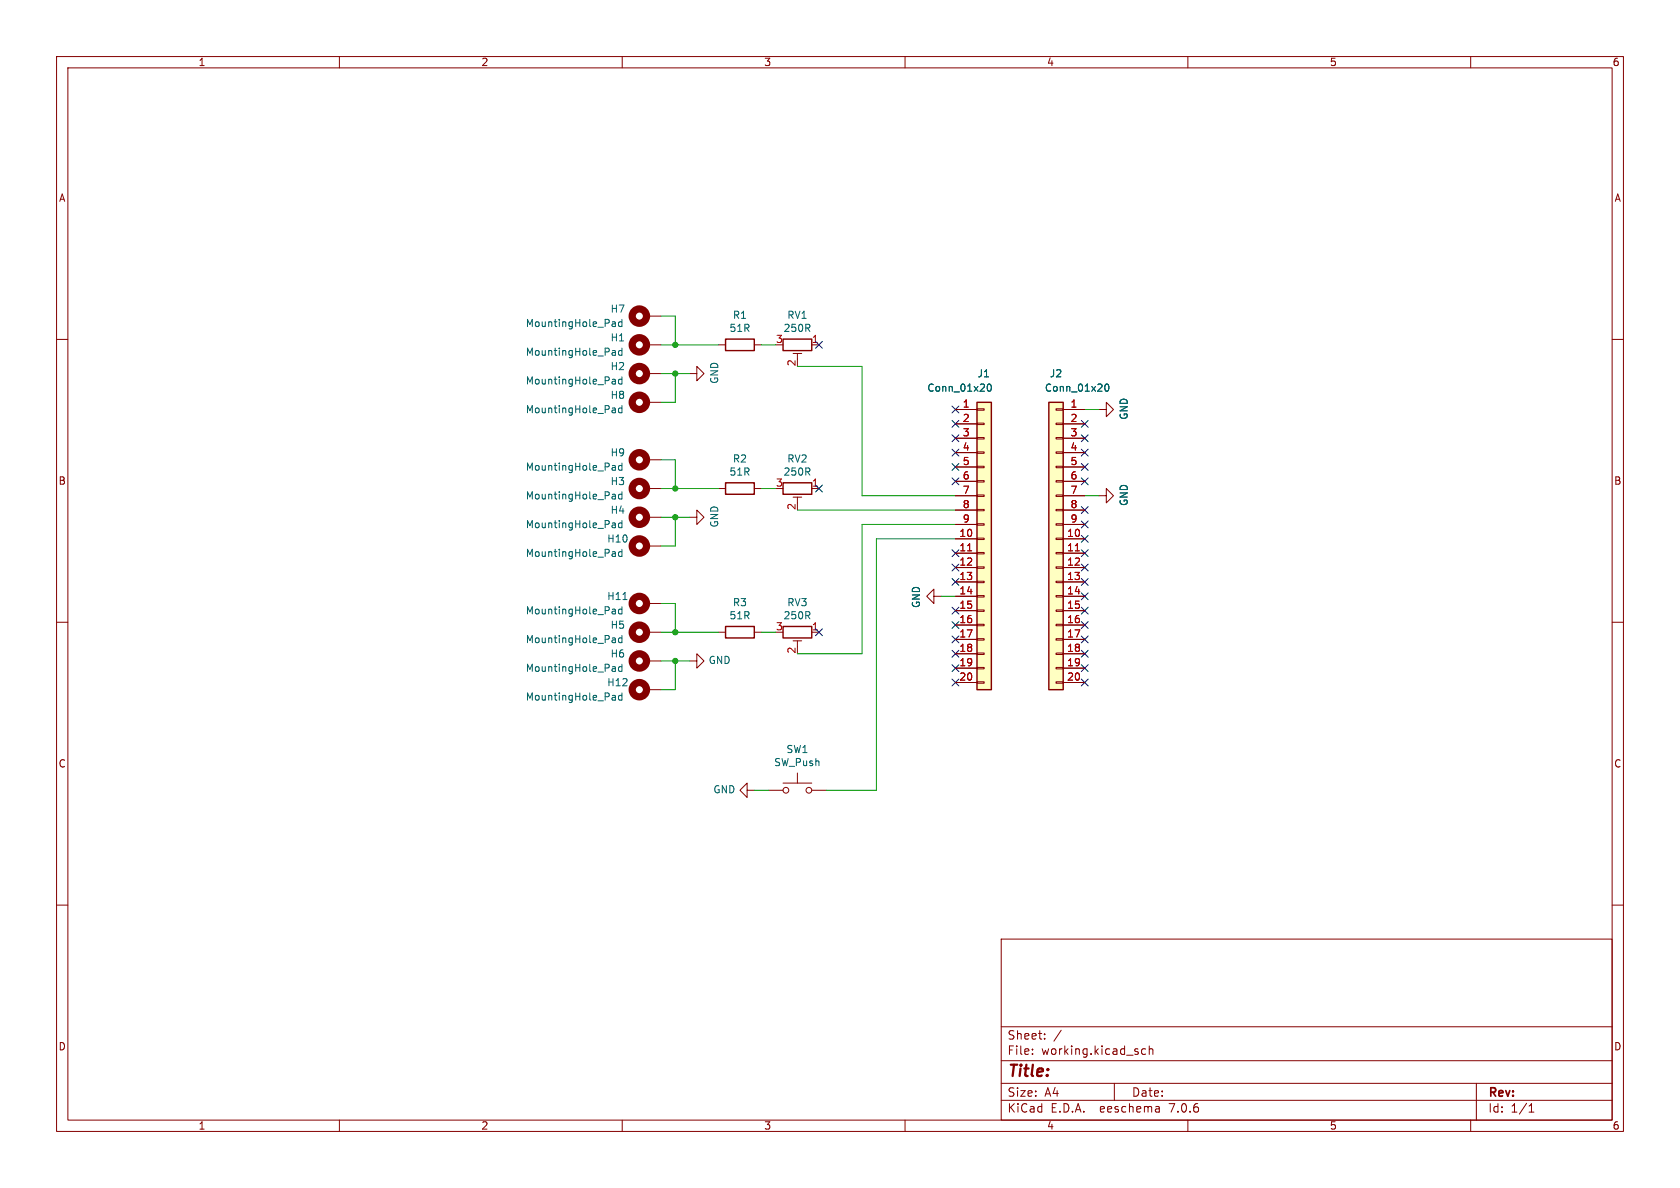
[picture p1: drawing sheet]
(kicad_sch (version 20230121) (generator eeschema)

 (paper "A4")

 (lib_symbols
  (symbol "Connector_Generic:Conn_01x20" (pin_names (offset 1.016) hide) (in_bom yes) (on_board yes)
   (property "Reference" "J" (at 0 25.4 0) (effects (font (size 1.27 1.27))))
   (property "Value" "Conn_01x20" (at 0 -27.94 0) (effects (font (size 1.27 1.27))))
   (property "Footprint" "" (at 0 0 0) (effects (font (size 1.27 1.27)) hide))
   (property "Datasheet" "~" (at 0 0 0) (effects (font (size 1.27 1.27)) hide))
   (symbol "Conn_01x20_1_1"
    (rectangle (start -1.27 -25.273) (end 0 -25.527) (stroke (width 0.1524) (type default)) (fill (type none)))
    (rectangle (start -1.27 -22.733) (end 0 -22.987) (stroke (width 0.1524) (type default)) (fill (type none)))
    (rectangle (start -1.27 -20.193) (end 0 -20.447) (stroke (width 0.1524) (type default)) (fill (type none)))
    (rectangle (start -1.27 -17.653) (end 0 -17.907) (stroke (width 0.1524) (type default)) (fill (type none)))
    (rectangle (start -1.27 -15.113) (end 0 -15.367) (stroke (width 0.1524) (type default)) (fill (type none)))
    (rectangle (start -1.27 -12.573) (end 0 -12.827) (stroke (width 0.1524) (type default)) (fill (type none)))
    (rectangle (start -1.27 -10.033) (end 0 -10.287) (stroke (width 0.1524) (type default)) (fill (type none)))
    (rectangle (start -1.27 -7.493) (end 0 -7.747) (stroke (width 0.1524) (type default)) (fill (type none)))
    (rectangle (start -1.27 -4.953) (end 0 -5.207) (stroke (width 0.1524) (type default)) (fill (type none)))
    (rectangle (start -1.27 -2.413) (end 0 -2.667) (stroke (width 0.1524) (type default)) (fill (type none)))
    (rectangle (start -1.27 0.127) (end 0 -0.127) (stroke (width 0.1524) (type default)) (fill (type none)))
    (rectangle (start -1.27 2.667) (end 0 2.413) (stroke (width 0.1524) (type default)) (fill (type none)))
    (rectangle (start -1.27 5.207) (end 0 4.953) (stroke (width 0.1524) (type default)) (fill (type none)))
    (rectangle (start -1.27 7.747) (end 0 7.493) (stroke (width 0.1524) (type default)) (fill (type none)))
    (rectangle (start -1.27 10.287) (end 0 10.033) (stroke (width 0.1524) (type default)) (fill (type none)))
    (rectangle (start -1.27 12.827) (end 0 12.573) (stroke (width 0.1524) (type default)) (fill (type none)))
    (rectangle (start -1.27 15.367) (end 0 15.113) (stroke (width 0.1524) (type default)) (fill (type none)))
    (rectangle (start -1.27 17.907) (end 0 17.653) (stroke (width 0.1524) (type default)) (fill (type none)))
    (rectangle (start -1.27 20.447) (end 0 20.193) (stroke (width 0.1524) (type default)) (fill (type none)))
    (rectangle (start -1.27 22.987) (end 0 22.733) (stroke (width 0.1524) (type default)) (fill (type none)))
    (rectangle (start -1.27 24.13) (end 1.27 -26.67) (stroke (width 0.254) (type default)) (fill (type background)))
    (pin passive line (at -5.08 22.86 0) (length 3.81) (name "Pin_1" (effects (font (size 1.27 1.27)))) (number "1" (effects (font (size 1.27 1.27)))))
    (pin passive line (at -5.08 0 0) (length 3.81) (name "Pin_10" (effects (font (size 1.27 1.27)))) (number "10" (effects (font (size 1.27 1.27)))))
    (pin passive line (at -5.08 -2.54 0) (length 3.81) (name "Pin_11" (effects (font (size 1.27 1.27)))) (number "11" (effects (font (size 1.27 1.27)))))
    (pin passive line (at -5.08 -5.08 0) (length 3.81) (name "Pin_12" (effects (font (size 1.27 1.27)))) (number "12" (effects (font (size 1.27 1.27)))))
    (pin passive line (at -5.08 -7.62 0) (length 3.81) (name "Pin_13" (effects (font (size 1.27 1.27)))) (number "13" (effects (font (size 1.27 1.27)))))
    (pin passive line (at -5.08 -10.16 0) (length 3.81) (name "Pin_14" (effects (font (size 1.27 1.27)))) (number "14" (effects (font (size 1.27 1.27)))))
    (pin passive line (at -5.08 -12.7 0) (length 3.81) (name "Pin_15" (effects (font (size 1.27 1.27)))) (number "15" (effects (font (size 1.27 1.27)))))
    (pin passive line (at -5.08 -15.24 0) (length 3.81) (name "Pin_16" (effects (font (size 1.27 1.27)))) (number "16" (effects (font (size 1.27 1.27)))))
    (pin passive line (at -5.08 -17.78 0) (length 3.81) (name "Pin_17" (effects (font (size 1.27 1.27)))) (number "17" (effects (font (size 1.27 1.27)))))
    (pin passive line (at -5.08 -20.32 0) (length 3.81) (name "Pin_18" (effects (font (size 1.27 1.27)))) (number "18" (effects (font (size 1.27 1.27)))))
    (pin passive line (at -5.08 -22.86 0) (length 3.81) (name "Pin_19" (effects (font (size 1.27 1.27)))) (number "19" (effects (font (size 1.27 1.27)))))
    (pin passive line (at -5.08 20.32 0) (length 3.81) (name "Pin_2" (effects (font (size 1.27 1.27)))) (number "2" (effects (font (size 1.27 1.27)))))
    (pin passive line (at -5.08 -25.4 0) (length 3.81) (name "Pin_20" (effects (font (size 1.27 1.27)))) (number "20" (effects (font (size 1.27 1.27)))))
    (pin passive line (at -5.08 17.78 0) (length 3.81) (name "Pin_3" (effects (font (size 1.27 1.27)))) (number "3" (effects (font (size 1.27 1.27)))))
    (pin passive line (at -5.08 15.24 0) (length 3.81) (name "Pin_4" (effects (font (size 1.27 1.27)))) (number "4" (effects (font (size 1.27 1.27)))))
    (pin passive line (at -5.08 12.7 0) (length 3.81) (name "Pin_5" (effects (font (size 1.27 1.27)))) (number "5" (effects (font (size 1.27 1.27)))))
    (pin passive line (at -5.08 10.16 0) (length 3.81) (name "Pin_6" (effects (font (size 1.27 1.27)))) (number "6" (effects (font (size 1.27 1.27)))))
    (pin passive line (at -5.08 7.62 0) (length 3.81) (name "Pin_7" (effects (font (size 1.27 1.27)))) (number "7" (effects (font (size 1.27 1.27)))))
    (pin passive line (at -5.08 5.08 0) (length 3.81) (name "Pin_8" (effects (font (size 1.27 1.27)))) (number "8" (effects (font (size 1.27 1.27)))))
    (pin passive line (at -5.08 2.54 0) (length 3.81) (name "Pin_9" (effects (font (size 1.27 1.27)))) (number "9" (effects (font (size 1.27 1.27)))))))
  (symbol "Device:R" (pin_numbers hide) (pin_names (offset 0)) (in_bom yes) (on_board yes)
   (property "Reference" "R" (at 2.032 0 90) (effects (font (size 1.27 1.27))))
   (property "Value" "R" (at 0 0 90) (effects (font (size 1.27 1.27))))
   (property "Footprint" "" (at -1.778 0 90) (effects (font (size 1.27 1.27)) hide))
   (property "Datasheet" "~" (at 0 0 0) (effects (font (size 1.27 1.27)) hide))
   (symbol "R_0_1"
    (rectangle (start -1.016 -2.54) (end 1.016 2.54) (stroke (width 0.254) (type default)) (fill (type none))))
   (symbol "R_1_1"
    (pin passive line (at 0 3.81 270) (length 1.27) (name "~" (effects (font (size 1.27 1.27)))) (number "1" (effects (font (size 1.27 1.27)))))
    (pin passive line (at 0 -3.81 90) (length 1.27) (name "~" (effects (font (size 1.27 1.27)))) (number "2" (effects (font (size 1.27 1.27)))))))
  (symbol "Mechanical:MountingHole_Pad" (pin_numbers hide) (pin_names (offset 1.016) hide) (in_bom yes) (on_board yes)
   (property "Reference" "H" (at 0 6.35 0) (effects (font (size 1.27 1.27))))
   (property "Value" "MountingHole_Pad" (at 0 4.445 0) (effects (font (size 1.27 1.27))))
   (property "Footprint" "" (at 0 0 0) (effects (font (size 1.27 1.27)) hide))
   (property "Datasheet" "~" (at 0 0 0) (effects (font (size 1.27 1.27)) hide))
   (symbol "MountingHole_Pad_0_1"
    (circle (center 0 1.27) (radius 1.27) (stroke (width 1.27) (type default)) (fill (type none))))
   (symbol "MountingHole_Pad_1_1"
    (pin input line (at 0 -2.54 90) (length 2.54) (name "1" (effects (font (size 1.27 1.27)))) (number "1" (effects (font (size 1.27 1.27)))))))
  (symbol "Switch:SW_Push" (pin_numbers hide) (pin_names (offset 1.016) hide) (in_bom yes) (on_board yes)
   (property "Reference" "SW" (at 1.27 2.54 0) (effects (font (size 1.27 1.27)) (justify left)))
   (property "Value" "SW_Push" (at 0 -1.524 0) (effects (font (size 1.27 1.27))))
   (property "Footprint" "" (at 0 5.08 0) (effects (font (size 1.27 1.27)) hide))
   (property "Datasheet" "~" (at 0 5.08 0) (effects (font (size 1.27 1.27)) hide))
   (symbol "SW_Push_0_1"
    (circle (center -2.032 0) (radius 0.508) (stroke (width 0) (type default)) (fill (type none)))
    (polyline (pts (xy 0 1.27) (xy 0 3.048)) (stroke (width 0) (type default)) (fill (type none)))
    (polyline (pts (xy 2.54 1.27) (xy -2.54 1.27)) (stroke (width 0) (type default)) (fill (type none)))
    (circle (center 2.032 0) (radius 0.508) (stroke (width 0) (type default)) (fill (type none)))
    (pin passive line (at -5.08 0 0) (length 2.54) (name "1" (effects (font (size 1.27 1.27)))) (number "1" (effects (font (size 1.27 1.27)))))
    (pin passive line (at 5.08 0 180) (length 2.54) (name "2" (effects (font (size 1.27 1.27)))) (number "2" (effects (font (size 1.27 1.27)))))))
  (symbol "netmeter_base-rescue:R_POT_TRIM-Device" (pin_names (offset 1.016) hide) (in_bom yes) (on_board yes)
   (property "Reference" "RV" (at -4.445 0 90) (effects (font (size 1.27 1.27))))
   (property "Value" "Device_R_POT_TRIM" (at -2.54 0 90) (effects (font (size 1.27 1.27))))
   (property "Footprint" "" (at 0 0 0) (effects (font (size 1.27 1.27)) hide))
   (property "Datasheet" "" (at 0 0 0) (effects (font (size 1.27 1.27)) hide))
   (symbol "R_POT_TRIM-Device_0_1"
    (polyline (pts (xy 1.524 0.762) (xy 1.524 -0.762)) (stroke (width 0) (type solid)) (fill (type none)))
    (polyline (pts (xy 2.54 0) (xy 1.524 0)) (stroke (width 0) (type solid)) (fill (type none)))
    (rectangle (start 1.016 2.54) (end -1.016 -2.54) (stroke (width 0.254) (type solid)) (fill (type none))))
   (symbol "R_POT_TRIM-Device_1_1"
    (pin passive line (at 0 3.81 270) (length 1.27) (name "1" (effects (font (size 1.27 1.27)))) (number "1" (effects (font (size 1.27 1.27)))))
    (pin passive line (at 3.81 0 180) (length 1.27) (name "2" (effects (font (size 1.27 1.27)))) (number "2" (effects (font (size 1.27 1.27)))))
    (pin passive line (at 0 -3.81 90) (length 1.27) (name "3" (effects (font (size 1.27 1.27)))) (number "3" (effects (font (size 1.27 1.27)))))))
  (symbol "power:GND" (power) (pin_names (offset 0)) (in_bom yes) (on_board yes)
   (property "Reference" "#PWR" (at 0 -6.35 0) (effects (font (size 1.27 1.27)) hide))
   (property "Value" "GND" (at 0 -3.81 0) (effects (font (size 1.27 1.27))))
   (property "Footprint" "" (at 0 0 0) (effects (font (size 1.27 1.27)) hide))
   (property "Datasheet" "" (at 0 0 0) (effects (font (size 1.27 1.27)) hide))
   (symbol "GND_0_1"
    (polyline (pts (xy 0 0) (xy 0 -1.27) (xy 1.27 -1.27) (xy 0 -2.54) (xy -1.27 -1.27) (xy 0 -1.27)) (stroke (width 0) (type default)) (fill (type none))))
   (symbol "GND_1_1"
    (pin power_in line (at 0 0 270) (length 0) hide (name "GND" (effects (font (size 1.27 1.27)))) (number "1" (effects (font (size 1.27 1.27))))))))

 (junction (at 119.38 60.96) (diameter 0) (color 0 0 0 0))
 (junction (at 119.38 116.84) (diameter 0) (color 0 0 0 0))
 (junction (at 119.38 66.04) (diameter 0) (color 0 0 0 0))
 (junction (at 119.38 91.44) (diameter 0) (color 0 0 0 0))
 (junction (at 119.38 111.76) (diameter 0) (color 0 0 0 0))
 (junction (at 119.38 86.36) (diameter 0) (color 0 0 0 0))

 (no_connect (at 168.91 72.39))
 (no_connect (at 191.77 80.01))
 (no_connect (at 191.77 102.87))
 (no_connect (at 168.91 97.79))
 (no_connect (at 191.77 100.33))
 (no_connect (at 168.91 74.93))
 (no_connect (at 191.77 110.49))
 (no_connect (at 191.77 97.79))
 (no_connect (at 168.91 115.57))
 (no_connect (at 168.91 113.03))
 (no_connect (at 168.91 102.87))
 (no_connect (at 168.91 110.49))
 (no_connect (at 191.77 77.47))
 (no_connect (at 168.91 77.47))
 (no_connect (at 191.77 118.11))
 (no_connect (at 191.77 82.55))
 (no_connect (at 191.77 92.71))
 (no_connect (at 191.77 90.17))
 (no_connect (at 191.77 85.09))
 (no_connect (at 168.91 82.55))
 (no_connect (at 144.78 111.76))
 (no_connect (at 191.77 120.65))
 (no_connect (at 144.78 60.96))
 (no_connect (at 168.91 85.09))
 (no_connect (at 191.77 74.93))
 (no_connect (at 191.77 113.03))
 (no_connect (at 191.77 95.25))
 (no_connect (at 191.77 105.41))
 (no_connect (at 144.78 86.36))
 (no_connect (at 168.91 100.33))
 (no_connect (at 168.91 107.95))
 (no_connect (at 168.91 80.01))
 (no_connect (at 168.91 120.65))
 (no_connect (at 191.77 107.95))
 (no_connect (at 191.77 115.57))
 (no_connect (at 168.91 118.11))

 (wire (pts (xy 154.94 95.25) (xy 154.94 139.7)) (stroke (width 0) (type default)))
 (wire (pts (xy 116.84 81.28) (xy 119.38 81.28)) (stroke (width 0) (type default)))
 (wire (pts (xy 140.97 115.57) (xy 152.4 115.57)) (stroke (width 0) (type default)))
 (wire (pts (xy 194.31 87.63) (xy 191.77 87.63)) (stroke (width 0) (type default)))
 (wire (pts (xy 121.92 66.04) (xy 119.38 66.04)) (stroke (width 0) (type default)))
 (wire (pts (xy 116.84 106.68) (xy 119.38 106.68)) (stroke (width 0) (type default)))
 (wire (pts (xy 119.38 116.84) (xy 121.92 116.84)) (stroke (width 0) (type default)))
 (wire (pts (xy 140.97 90.17) (xy 168.91 90.17)) (stroke (width 0) (type default)))
 (wire (pts (xy 119.38 96.52) (xy 119.38 91.44)) (stroke (width 0) (type default)))
 (wire (pts (xy 137.16 111.76) (xy 134.62 111.76)) (stroke (width 0) (type default)))
 (wire (pts (xy 119.38 66.04) (xy 116.84 66.04)) (stroke (width 0) (type default)))
 (wire (pts (xy 166.37 105.41) (xy 168.91 105.41)) (stroke (width 0) (type default)))
 (wire (pts (xy 116.84 55.88) (xy 119.38 55.88)) (stroke (width 0) (type default)))
 (wire (pts (xy 134.62 86.36) (xy 137.16 86.36)) (stroke (width 0) (type default)))
 (wire (pts (xy 119.38 71.12) (xy 119.38 66.04)) (stroke (width 0) (type default)))
 (wire (pts (xy 194.31 72.39) (xy 191.77 72.39)) (stroke (width 0) (type default)))
 (wire (pts (xy 137.16 60.96) (xy 134.62 60.96)) (stroke (width 0) (type default)))
 (wire (pts (xy 119.38 60.96) (xy 116.84 60.96)) (stroke (width 0) (type default)))
 (wire (pts (xy 152.4 92.71) (xy 168.91 92.71)) (stroke (width 0) (type default)))
 (wire (pts (xy 119.38 86.36) (xy 116.84 86.36)) (stroke (width 0) (type default)))
 (wire (pts (xy 116.84 96.52) (xy 119.38 96.52)) (stroke (width 0) (type default)))
 (wire (pts (xy 119.38 55.88) (xy 119.38 60.96)) (stroke (width 0) (type default)))
 (wire (pts (xy 127 86.36) (xy 119.38 86.36)) (stroke (width 0) (type default)))
 (wire (pts (xy 133.35 139.7) (xy 135.89 139.7)) (stroke (width 0) (type default)))
 (wire (pts (xy 154.94 95.25) (xy 168.91 95.25)) (stroke (width 0) (type default)))
 (wire (pts (xy 152.4 92.71) (xy 152.4 115.57)) (stroke (width 0) (type default)))
 (wire (pts (xy 116.84 71.12) (xy 119.38 71.12)) (stroke (width 0) (type default)))
 (wire (pts (xy 119.38 91.44) (xy 116.84 91.44)) (stroke (width 0) (type default)))
 (wire (pts (xy 116.84 121.92) (xy 119.38 121.92)) (stroke (width 0) (type default)))
 (wire (pts (xy 119.38 81.28) (xy 119.38 86.36)) (stroke (width 0) (type default)))
 (wire (pts (xy 140.97 64.77) (xy 152.4 64.77)) (stroke (width 0) (type default)))
 (wire (pts (xy 121.92 91.44) (xy 119.38 91.44)) (stroke (width 0) (type default)))
 (wire (pts (xy 119.38 121.92) (xy 119.38 116.84)) (stroke (width 0) (type default)))
 (wire (pts (xy 119.38 111.76) (xy 116.84 111.76)) (stroke (width 0) (type default)))
 (wire (pts (xy 152.4 64.77) (xy 152.4 87.63)) (stroke (width 0) (type default)))
 (wire (pts (xy 119.38 106.68) (xy 119.38 111.76)) (stroke (width 0) (type default)))
 (wire (pts (xy 146.05 139.7) (xy 154.94 139.7)) (stroke (width 0) (type default)))
 (wire (pts (xy 127 60.96) (xy 119.38 60.96)) (stroke (width 0) (type default)))
 (wire (pts (xy 119.38 116.84) (xy 116.84 116.84)) (stroke (width 0) (type default)))
 (wire (pts (xy 127 111.76) (xy 119.38 111.76)) (stroke (width 0) (type default)))
 (wire (pts (xy 152.4 87.63) (xy 168.91 87.63)) (stroke (width 0) (type default)))

 (symbol (lib_id "power:GND") (at 194.31 72.39 90) (unit 1) (in_bom yes) (on_board yes) (dnp no)
  (property "Reference" "#PWR01" (at 200.66 72.39 0) (effects (font (size 1.27 1.27)) hide))
  (property "Value" "GND" (at 198.7042 72.263 0) (effects (font (size 1.27 1.27))))
  (property "Footprint" "" (at 194.31 72.39 0) (effects (font (size 1.27 1.27)) hide))
  (property "Datasheet" "" (at 194.31 72.39 0) (effects (font (size 1.27 1.27)) hide)) (pin "1"))

 (symbol (lib_id "power:GND") (at 194.31 87.63 90) (unit 1) (in_bom yes) (on_board yes) (dnp no)
  (property "Reference" "#PWR02" (at 200.66 87.63 0) (effects (font (size 1.27 1.27)) hide))
  (property "Value" "GND" (at 198.7042 87.503 0) (effects (font (size 1.27 1.27))))
  (property "Footprint" "" (at 194.31 87.63 0) (effects (font (size 1.27 1.27)) hide))
  (property "Datasheet" "" (at 194.31 87.63 0) (effects (font (size 1.27 1.27)) hide)) (pin "1"))

 (symbol (lib_id "power:GND") (at 166.37 105.41 270) (unit 1) (in_bom yes) (on_board yes) (dnp no)
  (property "Reference" "#PWR03" (at 160.02 105.41 0) (effects (font (size 1.27 1.27)) hide))
  (property "Value" "GND" (at 161.9758 105.537 0) (effects (font (size 1.27 1.27))))
  (property "Footprint" "" (at 166.37 105.41 0) (effects (font (size 1.27 1.27)) hide))
  (property "Datasheet" "" (at 166.37 105.41 0) (effects (font (size 1.27 1.27)) hide)) (pin "1"))

 (symbol (lib_id "power:GND") (at 121.92 66.04 90) (unit 1) (in_bom yes) (on_board yes) (dnp no)
  (property "Reference" "#PWR04" (at 128.27 66.04 0) (effects (font (size 1.27 1.27)) hide))
  (property "Value" "GND" (at 126.3142 65.913 0) (effects (font (size 1.27 1.27))))
  (property "Footprint" "" (at 121.92 66.04 0) (effects (font (size 1.27 1.27)) hide))
  (property "Datasheet" "" (at 121.92 66.04 0) (effects (font (size 1.27 1.27)) hide)) (pin "1"))

 (symbol (lib_id "Mechanical:MountingHole_Pad") (at 114.3 66.04 90) (unit 1) (in_bom yes) (on_board yes) (dnp no)
  (property "Reference" "H2" (at 109.22 64.77 90) (effects (font (size 1.27 1.27))))
  (property "Value" "MountingHole_Pad" (at 101.6 67.31 90) (effects (font (size 1.27 1.27))))
  (property "Footprint" "Mounting_Holes:MountingHole_4.3mm_M4_Pad_Via" (at 114.3 66.04 0) (effects (font (size 1.27 1.27)) hide))
  (property "Datasheet" "~" (at 114.3 66.04 0) (effects (font (size 1.27 1.27)) hide)) (pin "1"))

 (symbol (lib_id "power:GND") (at 121.92 91.44 90) (unit 1) (in_bom yes) (on_board yes) (dnp no)
  (property "Reference" "#PWR06" (at 128.27 91.44 0) (effects (font (size 1.27 1.27)) hide))
  (property "Value" "GND" (at 126.3142 91.313 0) (effects (font (size 1.27 1.27))))
  (property "Footprint" "" (at 121.92 91.44 0) (effects (font (size 1.27 1.27)) hide))
  (property "Datasheet" "" (at 121.92 91.44 0) (effects (font (size 1.27 1.27)) hide)) (pin "1"))

 (symbol (lib_id "power:GND") (at 121.92 116.84 90) (unit 1) (in_bom yes) (on_board yes) (dnp no)
  (property "Reference" "#PWR07" (at 128.27 116.84 0) (effects (font (size 1.27 1.27)) hide))
  (property "Value" "GND" (at 125.1712 116.713 90) (effects (font (size 1.27 1.27)) (justify right)))
  (property "Footprint" "" (at 121.92 116.84 0) (effects (font (size 1.27 1.27)) hide))
  (property "Datasheet" "" (at 121.92 116.84 0) (effects (font (size 1.27 1.27)) hide)) (pin "1"))

 (symbol (lib_id "Mechanical:MountingHole_Pad") (at 114.3 60.96 90) (unit 1) (in_bom yes) (on_board yes) (dnp no)
  (property "Reference" "H1" (at 109.22 59.69 90) (effects (font (size 1.27 1.27))))
  (property "Value" "MountingHole_Pad" (at 101.6 62.23 90) (effects (font (size 1.27 1.27))))
  (property "Footprint" "Mounting_Holes:MountingHole_4.3mm_M4_Pad_Via" (at 114.3 60.96 0) (effects (font (size 1.27 1.27)) hide))
  (property "Datasheet" "~" (at 114.3 60.96 0) (effects (font (size 1.27 1.27)) hide)) (pin "1"))

 (symbol (lib_id "Mechanical:MountingHole_Pad") (at 114.3 55.88 90) (unit 1) (in_bom yes) (on_board yes) (dnp no)
  (property "Reference" "H7" (at 109.22 54.61 90) (effects (font (size 1.27 1.27))))
  (property "Value" "MountingHole_Pad" (at 101.6 57.15 90) (effects (font (size 1.27 1.27))))
  (property "Footprint" "Mounting_Holes:MountingHole_4.3mm_M4_Pad_Via" (at 114.3 55.88 0) (effects (font (size 1.27 1.27)) hide))
  (property "Datasheet" "~" (at 114.3 55.88 0) (effects (font (size 1.27 1.27)) hide)) (pin "1"))

 (symbol (lib_id "Mechanical:MountingHole_Pad") (at 114.3 71.12 90) (unit 1) (in_bom yes) (on_board yes) (dnp no)
  (property "Reference" "H8" (at 109.22 69.85 90) (effects (font (size 1.27 1.27))))
  (property "Value" "MountingHole_Pad" (at 101.6 72.39 90) (effects (font (size 1.27 1.27))))
  (property "Footprint" "Mounting_Holes:MountingHole_4.3mm_M4_Pad_Via" (at 114.3 71.12 0) (effects (font (size 1.27 1.27)) hide))
  (property "Datasheet" "~" (at 114.3 71.12 0) (effects (font (size 1.27 1.27)) hide)) (pin "1"))

 (symbol (lib_id "Device:R") (at 130.81 60.96 270) (unit 1) (in_bom yes) (on_board yes) (dnp no)
  (property "Reference" "R1" (at 130.81 55.7022 90) (effects (font (size 1.27 1.27))))
  (property "Value" "51R" (at 130.81 58.0136 90) (effects (font (size 1.27 1.27))))
  (property "Footprint" "Resistors_SMD:R_0805_HandSoldering" (at 130.81 59.182 90) (effects (font (size 1.27 1.27)) hide))
  (property "Datasheet" "~" (at 130.81 60.96 0) (effects (font (size 1.27 1.27)) hide)) (pin "1") (pin "2"))

 (symbol (lib_id "Mechanical:MountingHole_Pad") (at 114.3 81.28 90) (unit 1) (in_bom yes) (on_board yes) (dnp no)
  (property "Reference" "H9" (at 109.22 80.01 90) (effects (font (size 1.27 1.27))))
  (property "Value" "MountingHole_Pad" (at 101.6 82.55 90) (effects (font (size 1.27 1.27))))
  (property "Footprint" "Mounting_Holes:MountingHole_4.3mm_M4_Pad_Via" (at 114.3 81.28 0) (effects (font (size 1.27 1.27)) hide))
  (property "Datasheet" "~" (at 114.3 81.28 0) (effects (font (size 1.27 1.27)) hide)) (pin "1"))

 (symbol (lib_id "Device:R") (at 130.81 86.36 270) (unit 1) (in_bom yes) (on_board yes) (dnp no)
  (property "Reference" "R2" (at 130.81 81.1022 90) (effects (font (size 1.27 1.27))))
  (property "Value" "51R" (at 130.81 83.4136 90) (effects (font (size 1.27 1.27))))
  (property "Footprint" "Resistors_SMD:R_0805_HandSoldering" (at 130.81 84.582 90) (effects (font (size 1.27 1.27)) hide))
  (property "Datasheet" "~" (at 130.81 86.36 0) (effects (font (size 1.27 1.27)) hide)) (pin "1") (pin "2"))

 (symbol (lib_id "Device:R") (at 130.81 111.76 270) (unit 1) (in_bom yes) (on_board yes) (dnp no)
  (property "Reference" "R3" (at 130.81 106.5022 90) (effects (font (size 1.27 1.27))))
  (property "Value" "51R" (at 130.81 108.8136 90) (effects (font (size 1.27 1.27))))
  (property "Footprint" "Resistors_SMD:R_0805_HandSoldering" (at 130.81 109.982 90) (effects (font (size 1.27 1.27)) hide))
  (property "Datasheet" "~" (at 130.81 111.76 0) (effects (font (size 1.27 1.27)) hide)) (pin "1") (pin "2"))

 (symbol (lib_id "netmeter_base-rescue:R_POT_TRIM-Device") (at 140.97 60.96 270) (unit 1) (in_bom yes) (on_board yes) (dnp no)
  (property "Reference" "RV1" (at 140.97 55.7022 90) (effects (font (size 1.27 1.27))))
  (property "Value" "250R" (at 140.97 58.0136 90) (effects (font (size 1.27 1.27))))
  (property "Footprint" "Potentiometers:Potentiometer_Trimmer_Piher_PT-10v10_Horizontal_Px10.0mm_Py5.0mm" (at 140.97 60.96 0) (effects (font (size 1.27 1.27)) hide))
  (property "Datasheet" "~" (at 140.97 60.96 0) (effects (font (size 1.27 1.27)) hide)) (pin "1") (pin "2") (pin "3"))

 (symbol (lib_id "netmeter_base-rescue:R_POT_TRIM-Device") (at 140.97 86.36 270) (unit 1) (in_bom yes) (on_board yes) (dnp no)
  (property "Reference" "RV2" (at 140.97 81.1022 90) (effects (font (size 1.27 1.27))))
  (property "Value" "250R" (at 140.97 83.4136 90) (effects (font (size 1.27 1.27))))
  (property "Footprint" "Potentiometers:Potentiometer_Trimmer_Piher_PT-10v10_Horizontal_Px10.0mm_Py5.0mm" (at 140.97 86.36 0) (effects (font (size 1.27 1.27)) hide))
  (property "Datasheet" "~" (at 140.97 86.36 0) (effects (font (size 1.27 1.27)) hide)) (pin "1") (pin "2") (pin "3"))

 (symbol (lib_id "netmeter_base-rescue:R_POT_TRIM-Device") (at 140.97 111.76 270) (unit 1) (in_bom yes) (on_board yes) (dnp no)
  (property "Reference" "RV3" (at 140.97 106.5022 90) (effects (font (size 1.27 1.27))))
  (property "Value" "250R" (at 140.97 108.8136 90) (effects (font (size 1.27 1.27))))
  (property "Footprint" "Potentiometers:Potentiometer_Trimmer_Piher_PT-10v10_Horizontal_Px10.0mm_Py5.0mm" (at 140.97 111.76 0) (effects (font (size 1.27 1.27)) hide))
  (property "Datasheet" "~" (at 140.97 111.76 0) (effects (font (size 1.27 1.27)) hide)) (pin "1") (pin "2") (pin "3"))

 (symbol (lib_id "Mechanical:MountingHole_Pad") (at 114.3 96.52 90) (unit 1) (in_bom yes) (on_board yes) (dnp no)
  (property "Reference" "H10" (at 109.22 95.25 90) (effects (font (size 1.27 1.27))))
  (property "Value" "MountingHole_Pad" (at 101.6 97.79 90) (effects (font (size 1.27 1.27))))
  (property "Footprint" "Mounting_Holes:MountingHole_4.3mm_M4_Pad_Via" (at 114.3 96.52 0) (effects (font (size 1.27 1.27)) hide))
  (property "Datasheet" "~" (at 114.3 96.52 0) (effects (font (size 1.27 1.27)) hide)) (pin "1"))

 (symbol (lib_id "Mechanical:MountingHole_Pad") (at 114.3 106.68 90) (unit 1) (in_bom yes) (on_board yes) (dnp no)
  (property "Reference" "H11" (at 109.22 105.41 90) (effects (font (size 1.27 1.27))))
  (property "Value" "MountingHole_Pad" (at 101.6 107.95 90) (effects (font (size 1.27 1.27))))
  (property "Footprint" "Mounting_Holes:MountingHole_4.3mm_M4_Pad_Via" (at 114.3 106.68 0) (effects (font (size 1.27 1.27)) hide))
  (property "Datasheet" "~" (at 114.3 106.68 0) (effects (font (size 1.27 1.27)) hide)) (pin "1"))

 (symbol (lib_id "Mechanical:MountingHole_Pad") (at 114.3 86.36 90) (unit 1) (in_bom yes) (on_board yes) (dnp no)
  (property "Reference" "H3" (at 109.22 85.09 90) (effects (font (size 1.27 1.27))))
  (property "Value" "MountingHole_Pad" (at 101.6 87.63 90) (effects (font (size 1.27 1.27))))
  (property "Footprint" "Mounting_Holes:MountingHole_4.3mm_M4_Pad_Via" (at 114.3 86.36 0) (effects (font (size 1.27 1.27)) hide))
  (property "Datasheet" "~" (at 114.3 86.36 0) (effects (font (size 1.27 1.27)) hide)) (pin "1"))

 (symbol (lib_id "Mechanical:MountingHole_Pad") (at 114.3 111.76 90) (unit 1) (in_bom yes) (on_board yes) (dnp no)
  (property "Reference" "H5" (at 109.22 110.49 90) (effects (font (size 1.27 1.27))))
  (property "Value" "MountingHole_Pad" (at 101.6 113.03 90) (effects (font (size 1.27 1.27))))
  (property "Footprint" "Mounting_Holes:MountingHole_4.3mm_M4_Pad_Via" (at 114.3 111.76 0) (effects (font (size 1.27 1.27)) hide))
  (property "Datasheet" "~" (at 114.3 111.76 0) (effects (font (size 1.27 1.27)) hide)) (pin "1"))

 (symbol (lib_id "Switch:SW_Push") (at 140.97 139.7 0) (mirror y) (unit 1) (in_bom yes) (on_board yes) (dnp no)
  (property "Reference" "SW1" (at 140.97 132.461 0) (effects (font (size 1.27 1.27))))
  (property "Value" "SW_Push" (at 140.97 134.7724 0) (effects (font (size 1.27 1.27))))
  (property "Footprint" "Buttons_Switches_SMD:SW_SPST_B3S-1000" (at 140.97 134.62 0) (effects (font (size 1.27 1.27)) hide))
  (property "Datasheet" "~" (at 140.97 134.62 0) (effects (font (size 1.27 1.27)) hide)) (pin "1") (pin "2"))

 (symbol (lib_id "Mechanical:MountingHole_Pad") (at 114.3 91.44 90) (unit 1) (in_bom yes) (on_board yes) (dnp no)
  (property "Reference" "H4" (at 109.22 90.17 90) (effects (font (size 1.27 1.27))))
  (property "Value" "MountingHole_Pad" (at 101.6 92.71 90) (effects (font (size 1.27 1.27))))
  (property "Footprint" "Mounting_Holes:MountingHole_4.3mm_M4_Pad_Via" (at 114.3 91.44 0) (effects (font (size 1.27 1.27)) hide))
  (property "Datasheet" "~" (at 114.3 91.44 0) (effects (font (size 1.27 1.27)) hide)) (pin "1"))

 (symbol (lib_id "Mechanical:MountingHole_Pad") (at 114.3 121.92 90) (unit 1) (in_bom yes) (on_board yes) (dnp no)
  (property "Reference" "H12" (at 109.22 120.65 90) (effects (font (size 1.27 1.27))))
  (property "Value" "MountingHole_Pad" (at 101.6 123.19 90) (effects (font (size 1.27 1.27))))
  (property "Footprint" "Mounting_Holes:MountingHole_4.3mm_M4_Pad_Via" (at 114.3 121.92 0) (effects (font (size 1.27 1.27)) hide))
  (property "Datasheet" "~" (at 114.3 121.92 0) (effects (font (size 1.27 1.27)) hide)) (pin "1"))

 (symbol (lib_id "Mechanical:MountingHole_Pad") (at 114.3 116.84 90) (unit 1) (in_bom yes) (on_board yes) (dnp no)
  (property "Reference" "H6" (at 109.22 115.57 90) (effects (font (size 1.27 1.27))))
  (property "Value" "MountingHole_Pad" (at 101.6 118.11 90) (effects (font (size 1.27 1.27))))
  (property "Footprint" "Mounting_Holes:MountingHole_4.3mm_M4_Pad_Via" (at 114.3 116.84 0) (effects (font (size 1.27 1.27)) hide))
  (property "Datasheet" "~" (at 114.3 116.84 0) (effects (font (size 1.27 1.27)) hide)) (pin "1"))

 (symbol (lib_id "power:GND") (at 133.35 139.7 270) (mirror x) (unit 1) (in_bom yes) (on_board yes) (dnp no)
  (property "Reference" "#PWR05" (at 127 139.7 0) (effects (font (size 1.27 1.27)) hide))
  (property "Value" "GND" (at 130.0988 139.573 90) (effects (font (size 1.27 1.27)) (justify right)))
  (property "Footprint" "" (at 133.35 139.7 0) (effects (font (size 1.27 1.27)) hide))
  (property "Datasheet" "" (at 133.35 139.7 0) (effects (font (size 1.27 1.27)) hide)) (pin "1"))

 (symbol (lib_id "Connector_Generic:Conn_01x20") (at 173.99 95.25 0) (unit 1) (in_bom yes) (on_board yes) (dnp no)
  (property "Reference" "J1" (at 172.72 66.04 0) (effects (font (size 1.27 1.27)) (justify left)))
  (property "Value" "Conn_01x20" (at 163.83 68.58 0) (effects (font (size 1.27 1.27)) (justify left)))
  (property "Footprint" "Socket_Strips:Socket_Strip_Straight_1x20_Pitch2.54mm" (at 173.99 95.25 0) (effects (font (size 1.27 1.27)) hide))
  (property "Datasheet" "~" (at 173.99 95.25 0) (effects (font (size 1.27 1.27)) hide)) (pin "1") (pin "10") (pin "11") (pin "12") (pin "13") (pin "14") (pin "15") (pin "16") (pin "17") (pin "18") (pin "19") (pin "2") (pin "20") (pin "3") (pin "4") (pin "5") (pin "6") (pin "7") (pin "8") (pin "9"))

 (symbol (lib_id "Connector_Generic:Conn_01x20") (at 186.69 95.25 0) (mirror y) (unit 1) (in_bom yes) (on_board yes) (dnp no)
  (property "Reference" "J2" (at 186.69 66.04 0) (effects (font (size 1.27 1.27))))
  (property "Value" "Conn_01x20" (at 190.5 68.58 0) (effects (font (size 1.27 1.27))))
  (property "Footprint" "Socket_Strips:Socket_Strip_Straight_1x20_Pitch2.54mm" (at 186.69 95.25 0) (effects (font (size 1.27 1.27)) hide))
  (property "Datasheet" "~" (at 186.69 95.25 0) (effects (font (size 1.27 1.27)) hide)) (pin "1") (pin "10") (pin "11") (pin "12") (pin "13") (pin "14") (pin "15") (pin "16") (pin "17") (pin "18") (pin "19") (pin "2") (pin "20") (pin "3") (pin "4") (pin "5") (pin "6") (pin "7") (pin "8") (pin "9"))

 (sheet_instances (path "" (page "1"))))
